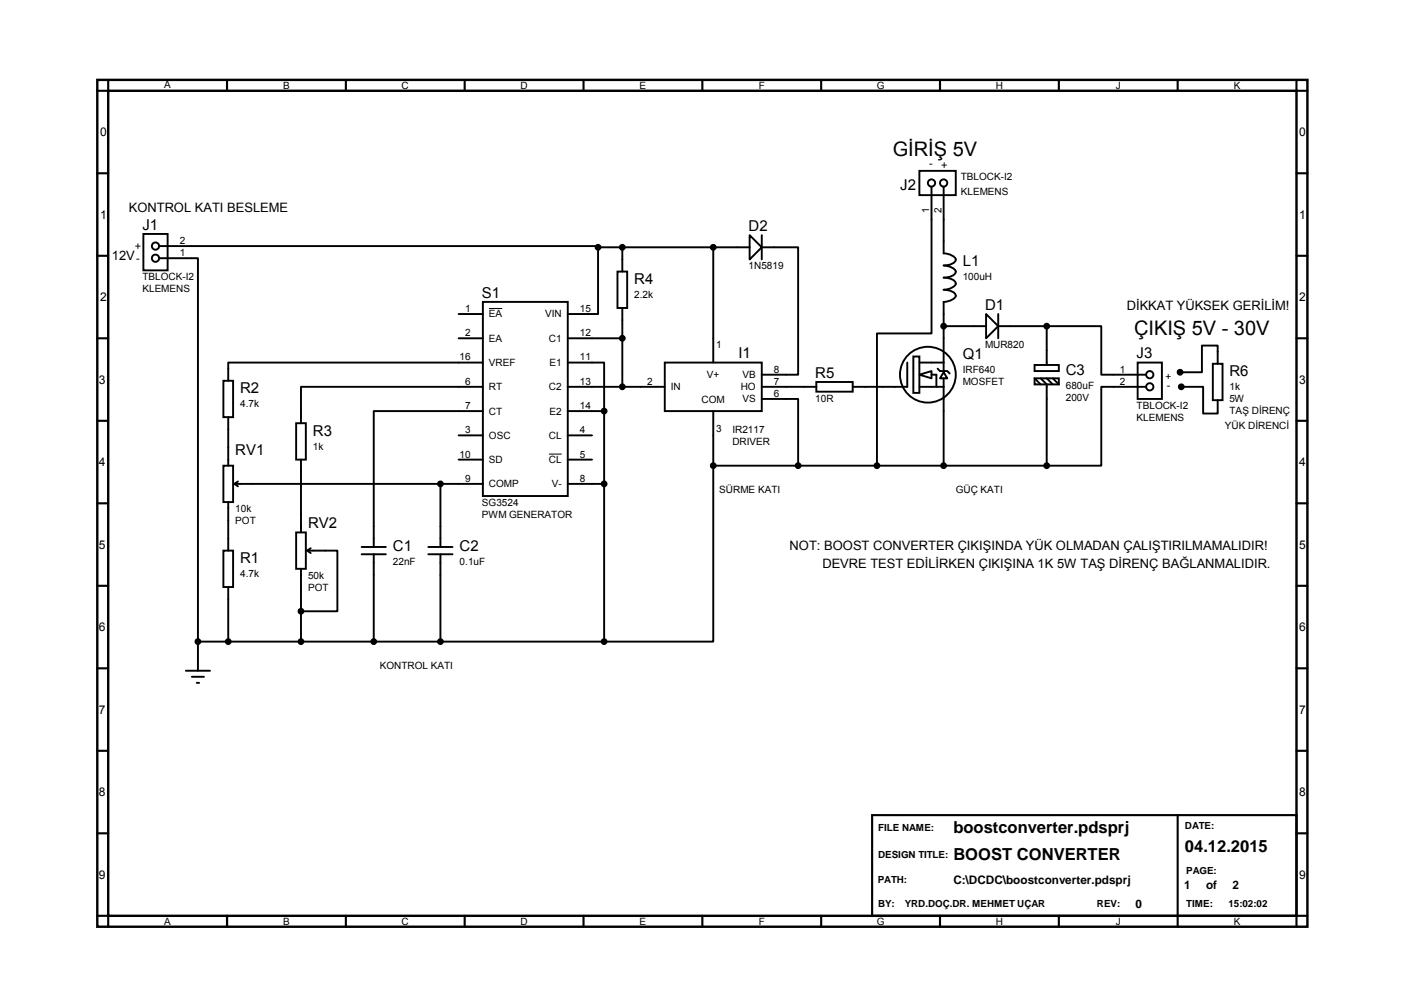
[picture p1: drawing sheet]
<svg xmlns="http://www.w3.org/2000/svg" width="297mm" height="210mm" viewBox="0 0 297 210" stroke-linecap="round" stroke-linejoin="round" font-family="sans-serif">
<path d="M20.4 16.7h253.5v177.3h-253.5zM22.7 19h248.9v172.7h-248.9z" fill="none" stroke="#000" stroke-width=".51"/>
<g fill="none" stroke="#000" stroke-width=".44">
<path d="M22.7 16.7v2.3h-2.3M47.6 16.7v2.3M72.5 16.7v2.3M97.3 16.7v2.3M122.2 16.7v2.3M147.1 16.7v2.3M172 16.7v2.3M196.9 16.7v2.3M221.8 16.7v2.3M246.7 16.7v2.3M271.6 16.7v2.3h2.3M20.4 36.3h2.3"/>
<path d="M271.6 36.3h2.3M20.4 53.6h2.3M271.6 53.6h2.3M20.4 70.8h2.3M271.6 70.8h2.3M20.4 88.1h2.3M271.6 88.1h2.3M20.4 105.4h2.3M271.6 105.4h2.3M20.4 122.6h2.3M20.4 139.9h2.3M271.6 122.6h2.3"/>
<path d="M271.6 139.9h2.3M20.4 157.2h2.3M271.6 157.2h2.3M20.4 174.5h2.3M182.7 170.6h88.9v21.1h-88.9zM246.7 170.6v23.4M271.6 174.5h2.3M20.4 191.7h2.3v2.3M47.6 191.7v2.3M72.5 191.7v2.3M97.3 191.7v2.3M122.2 191.7v2.3"/>
<path d="M147.1 191.7v2.3M172 191.7v2.3M196.9 191.7v2.3M221.8 191.7v2.3M273.9 191.7h-2.3v2.3"/>
</g>
<g fill="none" stroke="#000" stroke-width=".4">
<path d="M192.6 35.8h7.6v5.1h-7.6zM195.1 39.1v30.7h-11.4v27.7M197.7 39.1v13.9a2.69 2.69 0 0 1 2.5 1.3 2.31 2.31 0 0 1-2.5 1.3 2.69 2.69 0 0 1 2.5 1.3 2.31 2.31 0 0 1-2.5 1.2 2.31 2.31 0 0 1 2.5 1.3 2.69 2.69 0 0 1-2.5 1.3 2.31 2.31 0 0 1 2.5 1.2 2.69 2.69 0 0 1-2.5 1.3v10.2M30 49h5.1v7.6h-5.1zM33.3 51.5h92v.3M33.3 54.1h8.2v86.3M129.3 56.9h2.1v7.6h-2.1zM130.4 51.8h-5.1v13.9h-6.4M149.4 51.8h-19v5.1M149.4 51.8h7.6M149.4 51.8v24.1M157 49.2l2.6 2.6-2.6 2.5z"/>
<path d="M159.6 49.2v5.1M159.6 51.8h7.6v26.6h-7.6M46.8 79.7h2v7.6h-2zM96.1 65.7h5.1M96.1 70.8h5.1M101.2 75.9h-53.4v3.8M101.2 63.2h17.7v40.6h-17.7zM118.9 75.9h7.7v10.2M130.4 70.8v10.2M130.4 64.5v6.3h-11.5M139.3 75.9h20.3v10.2h-20.3zM171 80h7.6v2h-7.6z"/>
<path d="M190.1 75.9v5.1h-11.5M191.3 74.6h1.3v7.7h-1.3zM192.6 75.9h5.1M192.6 78.4l2.5-.7v1.5zM195.1 78.4h1v2.6M196.4 77.2l.5 .5h1.5l.5 .5M197.7 79.2v18.3h21.6M197.7 73.6v4.1M197.7 77.9l.7 1.3h-1.5zM197.7 68.3h8.9M206.6 65.7l2.5 2.6-2.5 2.5zM209.1 65.7v5.1"/>
<path d="M216.7 76.4h5.1v1.3h-5.1zM216.7 79.2h5.1v1.3h-5.1zM216.7 79.2l1.3 1.3M218 79.2l1.3 1.3v17h11.4v-16.5h9.4M219.3 68.3h11.4v10.1h9.4M219.3 68.3v8.1M219.3 68.3h-10.2M219.3 79.2l1.2 1.3M220.5 79.2l1.3 1.3M238.3 75.9h5.1v7.6h-5.1zM254.1 76.2h2v7.6h-2zM255.1 76.2v-3.9h-3.3v5.6h-4.6"/>
<path d="M46.8 97.5h2v7.6h-2zM47.8 87.3v10.2M62 88.6h2.1v7.6h-2.1zM63.1 96.2v15.3M96.1 91.1h5.1M96.1 96.2h5.1M101.2 81h-38.1v7.6M101.2 86.1h-22.9v28.4M118.9 81h20.4M118.9 91.1h5.1M118.9 96.2h5.1M126.6 86.1v48.2"/>
<path d="M126.6 86.1h-7.7M149.4 97.5v36.8h-22.8M149.4 97.5h48.3M149.4 86.1v11.4M159.6 83.5h7.6v14M159.6 81h11.4M192.6 81h5.1M247.5 81h4.5v5.6h3.1v-2.8M46.8 115.3h2v7.6h-2zM47.8 105.1v10.2M49.1 101.3h52.1M49.1 101.3l.7 .5"/>
<path d="M49.8 100.8l-.7 .5M62 111.5h2.1v7.6h-2.1zM63.1 119.1v15.2M64.3 115.3h6.4v12.7h-7.6M64.3 115.3l.8 .5M65.1 114.8l-.8 .5M75.8 114.5h5M75.8 116h5M78.3 116v18.3M89.7 114.5h5.1M89.7 116h5.1M92.3 101.3v13.2"/>
<path d="M92.3 116v18.3M126.6 101.3h-7.7M41.5 134.3h6.3M47.8 122.9v11.4h15.3M63.1 134.3h63.5M38.9 140.4h5.1M40.2 141.7h2.5M41.2 143h.5"/>
<circle cx="195.1" cy="38.3" r=".76"/>
<circle cx="197.7" cy="38.3" r=".76"/>
<circle cx="32.6" cy="51.5" r=".76"/>
<circle cx="32.6" cy="54.1" r=".76"/>
<circle cx="194.4" cy="78.4" r="5.8"/>
<circle cx="240.9" cy="78.4" r=".76"/>
<circle cx="240.9" cy="81" r=".76"/>
</g>
<path d="M102.4 64.6h2.8M115 95.1h2.7" fill="none" stroke="#000" stroke-width=".21"/>
<g fill="#000" stroke="#000" stroke-width=".4">
<circle cx="125.3" cy="51.8" r=".51"/>
<circle cx="130.4" cy="51.8" r=".51"/>
<circle cx="149.4" cy="51.8" r=".51"/>
<circle cx="130.4" cy="70.8" r=".51"/>
<circle cx="197.7" cy="68.3" r=".51"/>
<circle cx="219.3" cy="68.3" r=".51"/>
<circle cx="247.2" cy="77.9" r=".51"/>
<circle cx="126.5" cy="86.1" r=".51"/>
<circle cx="130.4" cy="81" r=".51"/>
<circle cx="149.4" cy="97.5" r=".51"/>
<circle cx="167.2" cy="97.5" r=".51"/>
<circle cx="183.7" cy="97.5" r=".51"/>
<circle cx="197.7" cy="97.5" r=".51"/>
<circle cx="219.3" cy="97.5" r=".51"/>
<circle cx="247.5" cy="81" r=".51"/>
<circle cx="92.3" cy="101.3" r=".51"/>
<circle cx="126.5" cy="101.3" r=".51"/>
<circle cx="41.5" cy="134.3" r=".51"/>
<circle cx="47.8" cy="134.3" r=".51"/>
<circle cx="63" cy="134.3" r=".51"/>
<circle cx="63" cy="128" r=".51"/>
<circle cx="78.3" cy="134.3" r=".51"/>
<circle cx="92.3" cy="134.3" r=".51"/>
<circle cx="126.5" cy="134.3" r=".51"/>
</g>
<g font-size="4.2">
<text x="187" y="32.7">GİRİŞ 5V</text>
<text x="237.6" y="70">ÇIKIŞ 5V - 30V</text>
</g>
<g font-size="3.5">
<text x="199.7" y="174.3">boostconverter.pdsprj</text>
<text x="248.2" y="178.4">04.12.2015</text>
<text x="199.7" y="180">BOOST CONVERTER</text>
</g>
<g font-size="3.1">
<text x="188.6" y="39.7">J2</text>
<text x="29.8" y="48.1">J1</text>
<text x="156.8" y="48.4">D2</text>
<text x="132.9" y="59.5">R4</text>
<text x="201.7" y="55.7">L1</text>
<text x="101" y="62.3">S1</text>
<text x="206.4" y="64.9">D1</text>
<text x="154.7" y="75">I1</text>
<text x="201.7" y="75.2">Q1</text>
<text x="238.1" y="75">J3</text>
<text x="50.3" y="82.4">R2</text>
<text x="170.8" y="79.1">R5</text>
<text x="223.3" y="78.5">C3</text>
<text x="257.6" y="78.8">R6</text>
<text x="49.3" y="95.4">RV1</text>
<text x="65.5" y="91.2">R3</text>
<text x="64.5" y="110.6">RV2</text>
<text x="50.3" y="117.9">R1</text>
<text x="82.3" y="115.4">C1</text>
<text x="96.3" y="115.4">C2</text>
</g>
<g font-size="2.7">
<text x="27" y="44.3">KONTROL KATI BESLEME</text>
<text x="23.4" y="54.5">12V</text>
<text x="236" y="64.9">DİKKAT YÜKSEK GERİLİM!</text>
<text x="165.4" y="115.2">NOT: BOOST CONVERTER ÇIKIŞINDA YÜK OLMADAN ÇALIŞTIRILMAMALIDIR!</text>
<text x="172.3" y="119">DEVRE TEST EDİLİRKEN ÇIKIŞINA 1K 5W TAŞ DİRENÇ BAĞLANMALIDIR.</text>
</g>
<g font-size="2.5">
<text x="21" y="28.5">0</text>
<text x="272.2" y="28.5">0</text>
<text x="21" y="45.8">1</text>
<text x="272.2" y="45.8">1</text>
<text x="21" y="63.1">2</text>
<text x="272.2" y="63.1">2</text>
<text x="20.7" y="80.3">3</text>
<text x="272.2" y="80.3">3</text>
<text x="20.7" y="97.6">4</text>
<text x="272.2" y="97.6">4</text>
<text x="20.7" y="114.9">5</text>
<text x="272.2" y="114.9">5</text>
<text x="20.7" y="132.1">6</text>
<text x="272.2" y="132.1">6</text>
<text x="20.7" y="149.4">7</text>
<text x="272.2" y="149.4">7</text>
<text x="20.7" y="166.7">8</text>
<text x="272.2" y="166.7">8</text>
<text x="20.7" y="184">9</text>
<text x="199.7" y="185">C:\DCDC\boostconverter.pdsprj</text>
<text x="272.2" y="184">9</text>
<text x="237.9" y="190.1">0</text>
<text x="248" y="186">1</text>
<text x="252.6" y="186">of</text>
<text x="258.2" y="186">2</text>
</g>
<g font-size="2.3">
<text x="194.6" y="35.1">-</text>
<text x="197.2" y="35.3">+</text>
<text x="28.3" y="52.3">+</text>
<text x="28.5" y="54.9">-</text>
<text x="244.4" y="81.5">-</text>
</g>
<g font-size="2.1">
<text x="34.4" y="18.5">A</text>
<text x="59.3" y="18.7">B</text>
<text x="84.1" y="18.7">C</text>
<text x="109" y="18.7">D</text>
<text x="134" y="18.7">E</text>
<text x="158.9" y="18.7">F</text>
<text x="183.7" y="18.7">G</text>
<text x="208.6" y="18.7">H</text>
<text x="233.7" y="18.7">J</text>
<text x="258.4" y="18.7">K</text>
<text x="201.3" y="37.7">TBLOCK-I2</text>
<text x="201.3" y="40.8">KLEMENS</text>
<text x="194.7" y="44.6" transform="rotate(-90 194.7 44.6)">1</text>
<text x="197.2" y="44.6" transform="rotate(-90 197.2 44.6)">2</text>
<text x="37.7" y="53.6">1</text>
<text x="37.7" y="51.1">2</text>
<text x="29.8" y="58.7">TBLOCK-I2</text>
<text x="156.8" y="56.4">1N5819</text>
<text x="201.7" y="58.5">100uH</text>
<text x="29.8" y="61.2">KLEMENS</text>
<text x="97.4" y="65.3">1</text>
<text x="121.5" y="65.3">15</text>
<text x="132.9" y="62.4">2.2k</text>
<text x="97.4" y="70.4">2</text>
<text x="102.4" y="66.5">EA</text>
<text x="102.4" y="71.5">EA</text>
<text x="114.2" y="66.5">VIN</text>
<text x="115" y="71.5">C1</text>
<text x="121.5" y="70.4">12</text>
<text x="96.3" y="75.5">16</text>
<text x="102.4" y="76.6">VREF</text>
<text x="115.1" y="76.6">E1</text>
<text x="121.5" y="75.5">11</text>
<text x="150" y="72.9">1</text>
<text x="162.1" y="78">8</text>
<text x="206.4" y="72.9">MUR820</text>
<text x="234.6" y="78">1</text>
<text x="97.4" y="80.5">6</text>
<text x="102.4" y="81.7">RT</text>
<text x="115" y="81.7">C2</text>
<text x="121.5" y="80.5">13</text>
<text x="135.5" y="80.5">2</text>
<text x="140.5" y="81.7">IN</text>
<text x="148.1" y="79.1">V+</text>
<text x="155.2" y="81.7">HO</text>
<text x="155.5" y="79.2">VB</text>
<text x="162.1" y="80.5">7</text>
<text x="162.1" y="83.1">6</text>
<text x="201.7" y="78.1">IRF640</text>
<text x="201.7" y="80.6">MOSFET</text>
<text x="223.3" y="81.4">680uF</text>
<text x="223.3" y="83.9">200V</text>
<text x="234.6" y="80.5">2</text>
<text x="244.2" y="79.6">+</text>
<text x="257.6" y="81.7">1k</text>
<text x="50.3" y="85.2">4.7k</text>
<text x="97.4" y="85.6">7</text>
<text x="102.4" y="86.8">CT</text>
<text x="115.1" y="86.8">E2</text>
<text x="121.5" y="85.6">14</text>
<text x="147" y="84.3">COM</text>
<text x="155.5" y="84.2">VS</text>
<text x="170.8" y="84.1">10R</text>
<text x="238.1" y="85.6">TBLOCK-I2</text>
<text x="238.1" y="88.2">KLEMENS</text>
<text x="256.6" y="89.7">YÜK DİRENCİ</text>
<text x="257.6" y="84.2">5W</text>
<text x="257.6" y="86.7">TAŞ DİRENÇ</text>
<text x="65.5" y="94.1">1k</text>
<text x="96.3" y="95.8">10</text>
<text x="97.4" y="90.7">3</text>
<text x="102.4" y="91.9">OSC</text>
<text x="115" y="91.9">CL</text>
<text x="121.5" y="90.7">4</text>
<text x="121.5" y="95.8">5</text>
<text x="150" y="90.5">3</text>
<text x="153.4" y="90.7">IR2117</text>
<text x="153.4" y="93.2">DRIVER</text>
<text x="97.4" y="100.9">9</text>
<text x="102.4" y="96.9">SD</text>
<text x="115" y="96.9">CL</text>
<text x="121.5" y="100.9">8</text>
<text x="49.3" y="107.2">10k</text>
<text x="101" y="105.9">SG3524</text>
<text x="102.4" y="102">COMP</text>
<text x="115.6" y="102">V-</text>
<text x="150.7" y="103.2">SÜRME KATI</text>
<text x="200.2" y="103.2">GÜÇ KATI</text>
<text x="49.3" y="109.7">POT</text>
<text x="101" y="108.5">PWM GENERATOR</text>
<text x="82.3" y="118.2">22nF</text>
<text x="96.3" y="118.2">0.1uF</text>
<text x="50.3" y="120.8">4.7k</text>
<text x="64.5" y="121.2">50k</text>
<text x="64.5" y="123.7">POT</text>
<text x="79.6" y="140">KONTROL KATI</text>
<text x="248.2" y="173.6">DATE:</text>
<text x="183.9" y="179.5">DESIGN TITLE:</text>
<text x="184" y="174.1">FILE NAME:</text>
<text x="183.9" y="184.9">PATH:</text>
<text x="248.5" y="183">PAGE:</text>
<text x="184" y="189.8">BY:</text>
<text x="189.5" y="189.8">YRD.DOÇ.DR. MEHMET UÇAR</text>
<text x="229.8" y="189.9">REV:</text>
<text x="248.5" y="189.9">TIME:</text>
<text x="257.3" y="189.9">15:02:02</text>
<text x="34.4" y="193.7">A</text>
<text x="59.3" y="193.7">B</text>
<text x="84.1" y="193.7">C</text>
<text x="109" y="193.7">D</text>
<text x="134" y="193.7">E</text>
<text x="158.9" y="193.7">F</text>
<text x="183.7" y="193.7">G</text>
<text x="208.6" y="193.7">H</text>
<text x="233.7" y="193.7">J</text>
<text x="258.4" y="193.7">K</text>
</g>
</svg>
